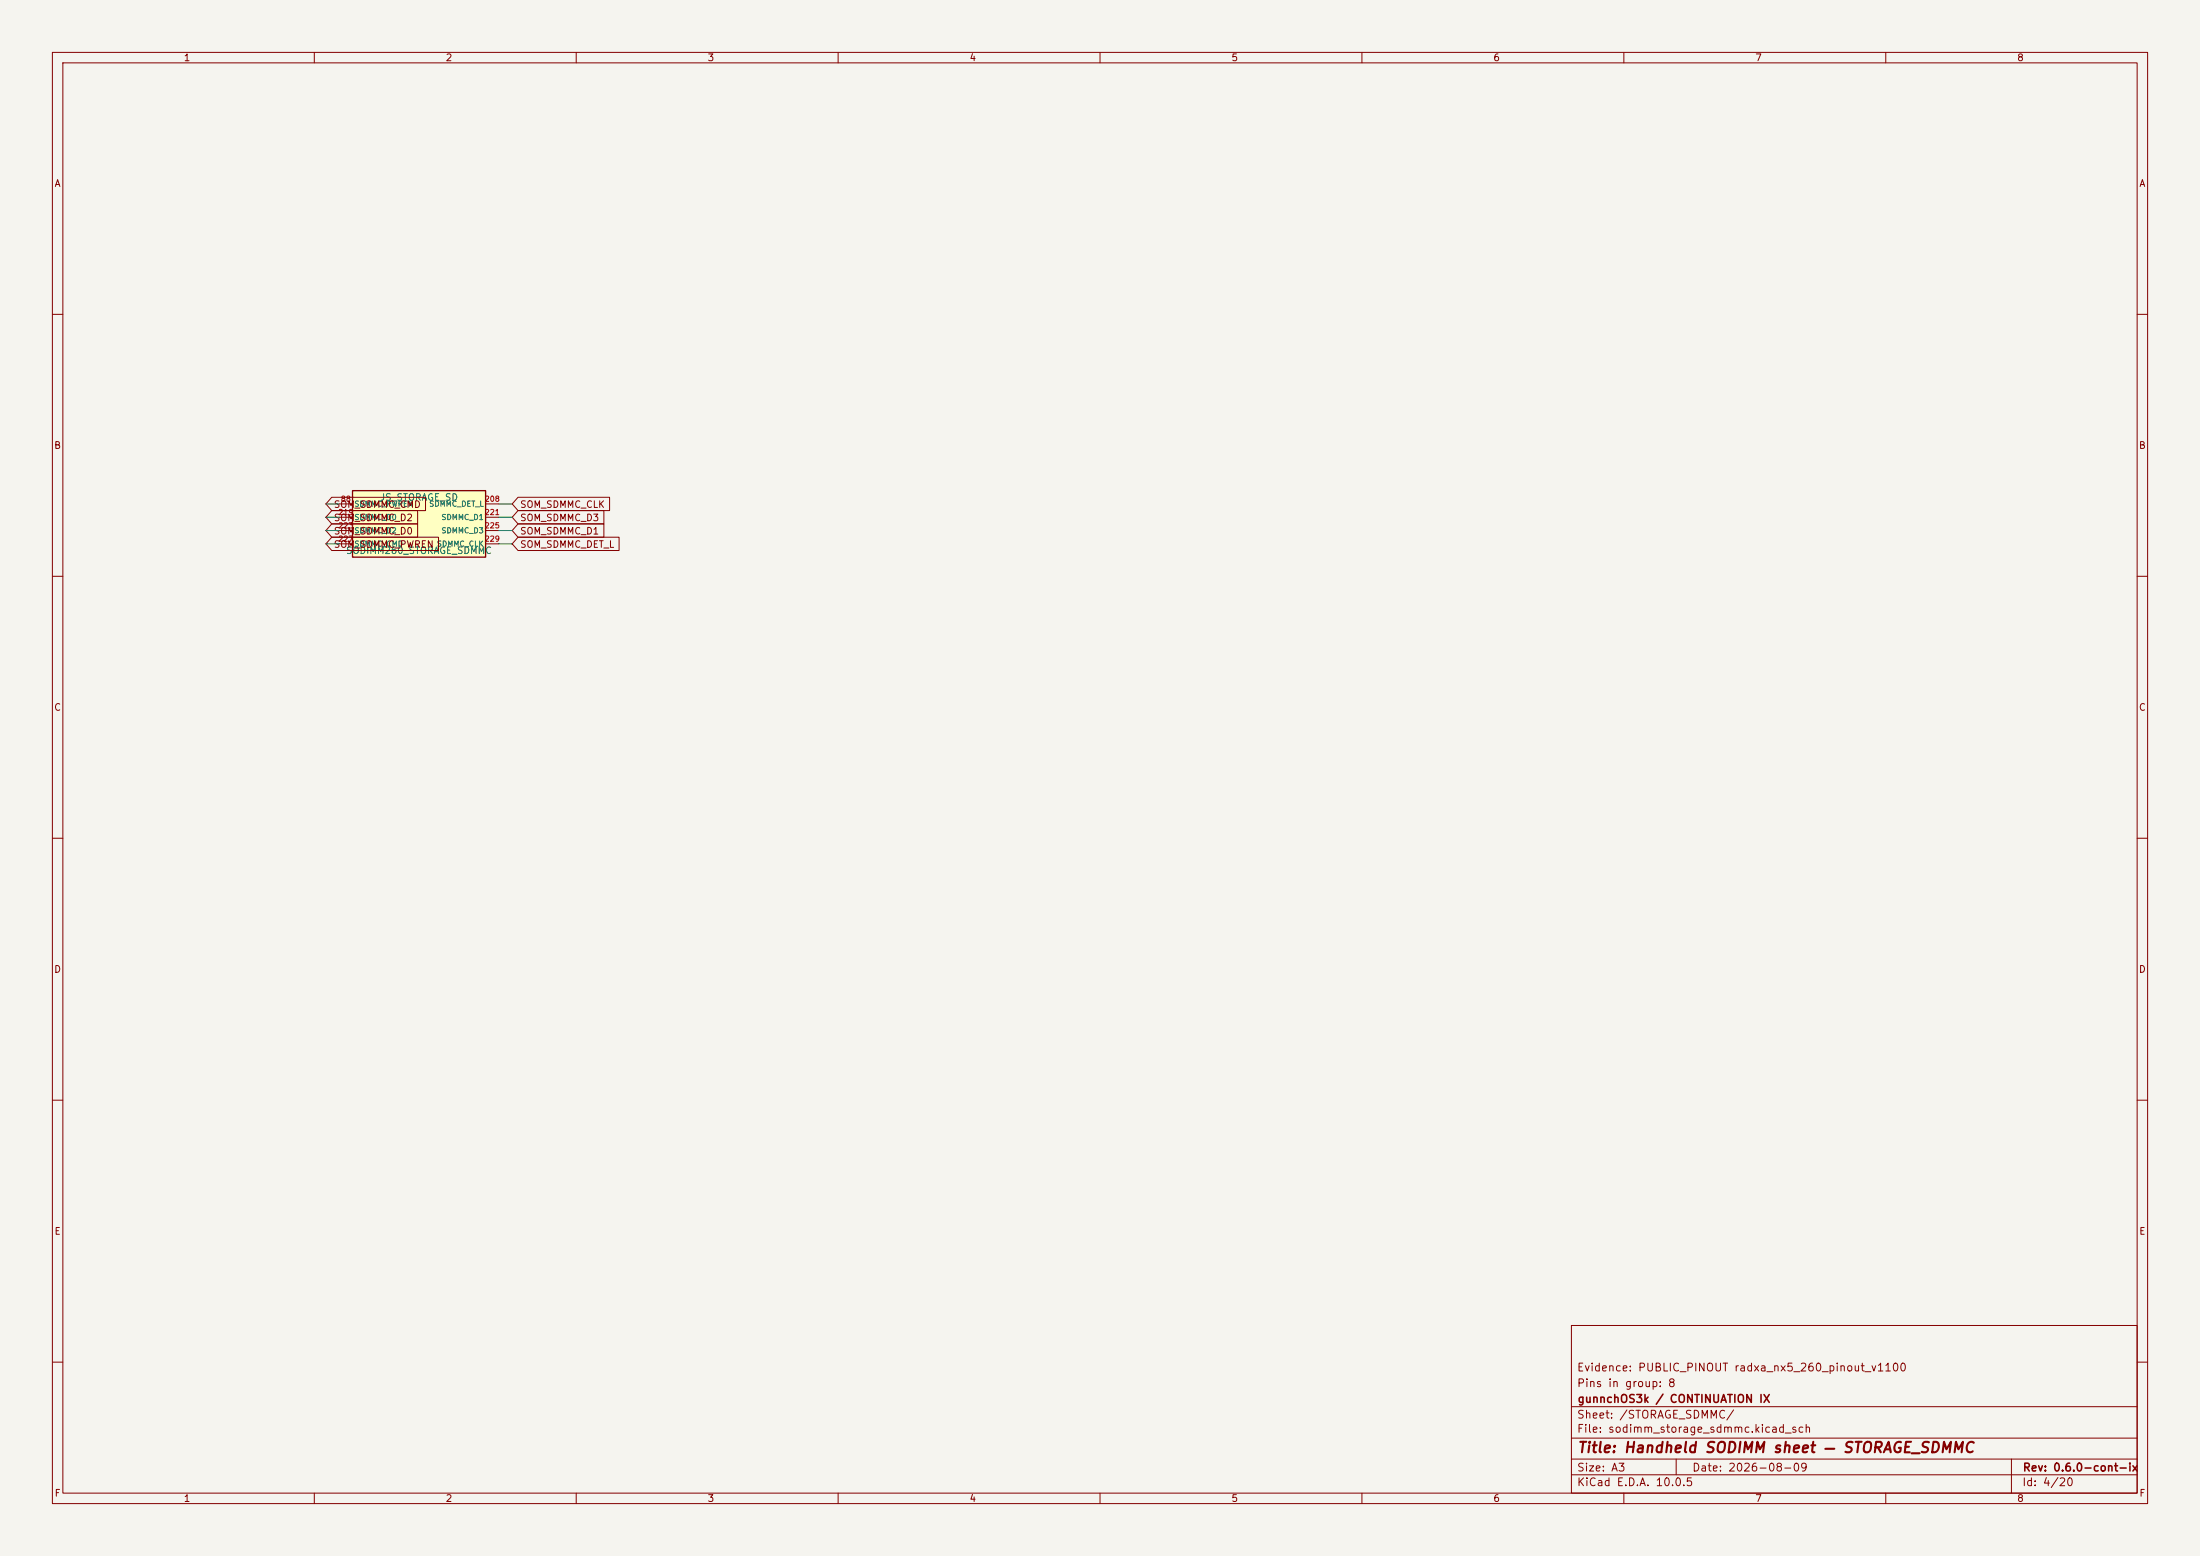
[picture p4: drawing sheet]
<svg xmlns="http://www.w3.org/2000/svg" width="420mm" height="297mm" viewBox="0 0 420 297" stroke-linecap="round" stroke-linejoin="round" font-family="sans-serif">
<path d="M0 0h420v297h-420z" fill="#f5f4ef" stroke="#f5f4ef" stroke-width=".19"/>
<g fill="none" stroke="#840000" stroke-width=".19">
<path d="M10 10h400v277h-400zM12 12h396v273h-396zM60 10v2M110 10v2M160 10v2M210 10v2M260 10v2M310 10v2M360 10v2M10 60h2M408 60h2M10 110h2"/>
<path d="M408 110h2M10 160h2M408 160h2M10 210h2M408 210h2M300 253h108v32h-108zM10 260h2M300 278.5h108M300 274.5h108M300 268.5h108M320 278.5v3M384 278.5v6.5"/>
<path d="M408 260h2M60 285v2M110 285v2M160 285v2M210 285v2M260 285v2M300 281.5h108M310 285v2M360 285v2"/>
</g>
<path d="M67.3 93.7h25.4v12.7h-25.4z" fill="#ffffc2"/>
<path d="M67.3 93.7h25.4v12.7h-25.4z" fill="none" stroke="#840000" stroke-width=".25"/>
<g fill="none" stroke="#840000" stroke-width=".19">
<path d="M63.3 100h16.4v2.5h-16.4l-1.1-1.2zM63.3 94.9h17.9v2.6h-17.9l-1.1-1.3zM63.3 97.5h16.4v2.5h-16.4l-1.1-1.3zM64.8 96.2h2.5M64.8 98.7h2.5M92.7 96.2h2.5M92.7 98.7h2.5M98.9 100h16.4v2.5h-16.4l-1.1-1.2zM98.9 97.5h16.4v2.5h-16.4l-1.1-1.3zM98.9 94.9h17.5v2.6h-17.5l-1.1-1.3zM63.3 102.5h20.4v2.6h-20.4l-1.1-1.3zM64.8 101.3h2.5"/>
<path d="M64.8 103.8h2.5M92.7 101.3h2.5M92.7 103.8h2.5M98.9 102.5h19.3v2.6h-19.3l-1.1-1.3z"/>
</g>
<path d="M62.2 98.7h2.6M62.2 96.2h2.6M95.2 98.7h2.6M95.2 96.2h2.6M62.2 103.8h2.6M62.2 101.3h2.6M95.2 103.8h2.6M95.2 101.3h2.6" fill="none" stroke="#009600" stroke-width=".19"/>
<text font-size="2" fill="#840000" x="301" y="277.8">Title: Handheld SODIMM sheet — STORAGE_SDMMC</text>
<g font-size="1.5" fill="#840000">
<text x="300.9" y="262.1">Evidence: PUBLIC_PINOUT radxa_nx5_260_pinout_v1100</text>
<text x="300.9" y="265.1">Pins in group: 8</text>
<text x="301" y="268.1">gunnchOS3k / CONTINUATION IX</text>
<text x="300.9" y="273.8">File: sodimm_storage_sdmmc.kicad_sch</text>
<text x="300.9" y="271.1">Sheet: /STORAGE_SDMMC/</text>
<text x="300.9" y="281.2">Size: A3</text>
<text x="322.9" y="281.2">Date: 2026-08-09</text>
<text x="386" y="281.2">Rev: 0.6.0-cont-ix</text>
<text x="300.9" y="284">KiCad E.D.A. 10.0.5</text>
<text x="385.9" y="284">Id: 4/20</text>
</g>
<g font-size="1.3" fill="#840000">
<text x="35" y="12">1</text>
<text x="85" y="12">2</text>
<text x="135" y="12">3</text>
<text x="185" y="12">4</text>
<text x="235" y="12">5</text>
<text x="285" y="12">6</text>
<text x="335" y="12">7</text>
<text x="385" y="12">8</text>
<text x="10.3" y="36">A</text>
<text x="408.3" y="36">A</text>
<text x="10.2" y="86">B</text>
<text x="408.2" y="86">B</text>
<text x="63.6" y="97.2">SOM_SDMMC_CMD</text>
<text x="63.6" y="99.8">SOM_SDMMC_D2</text>
<text x="99.2" y="99.8">SOM_SDMMC_D3</text>
<text x="99.2" y="97.2">SOM_SDMMC_CLK</text>
<text x="63.6" y="102.3">SOM_SDMMC_D0</text>
<text x="63.6" y="104.9">SOM_SDMMC_PWREN</text>
<text x="99.2" y="104.9">SOM_SDMMC_DET_L</text>
<text x="99.2" y="102.3">SOM_SDMMC_D1</text>
<text x="10.2" y="136">C</text>
<text x="408.2" y="136">C</text>
<text x="10.2" y="186">D</text>
<text x="408.2" y="186">D</text>
<text x="10.3" y="236">E</text>
<text x="408.3" y="236">E</text>
<text x="10.3" y="286">F</text>
<text x="35" y="287">1</text>
<text x="85" y="287">2</text>
<text x="135" y="287">3</text>
<text x="185" y="287">4</text>
<text x="235" y="287">5</text>
<text x="285" y="287">6</text>
<text x="335" y="287">7</text>
<text x="385" y="287">8</text>
<text x="408.3" y="286">F</text>
</g>
<g font-size="1.3" fill="#006464">
<text x="72.4" y="95.9">JS_STORAGE_SD</text>
<text x="66" y="106">SODIMM260_STORAGE_SDMMC</text>
</g>
<g font-size="1" fill="#a90000">
<text x="64.5" y="98.5">219</text>
<text x="64.5" y="101.1">223</text>
<text x="65" y="96">88</text>
<text x="92.4" y="96">208</text>
<text x="92.4" y="98.5">221</text>
<text x="92.4" y="101.1">225</text>
<text x="64.5" y="103.6">227</text>
<text x="92.4" y="103.6">229</text>
</g>
<g font-size="1" fill="#006464">
<text x="67.6" y="97">SDMMC_PWREN</text>
<text x="67.6" y="99.5">SDMMC_D0</text>
<text x="81.8" y="97">SDMMC_DET_L</text>
<text x="84.2" y="99.5">SDMMC_D1</text>
<text x="67.6" y="102">SDMMC_D2</text>
<text x="67.6" y="104.6">SDMMC_CMD</text>
<text x="83.3" y="104.6">SDMMC_CLK</text>
<text x="84.2" y="102">SDMMC_D3</text>
</g>
</svg>
